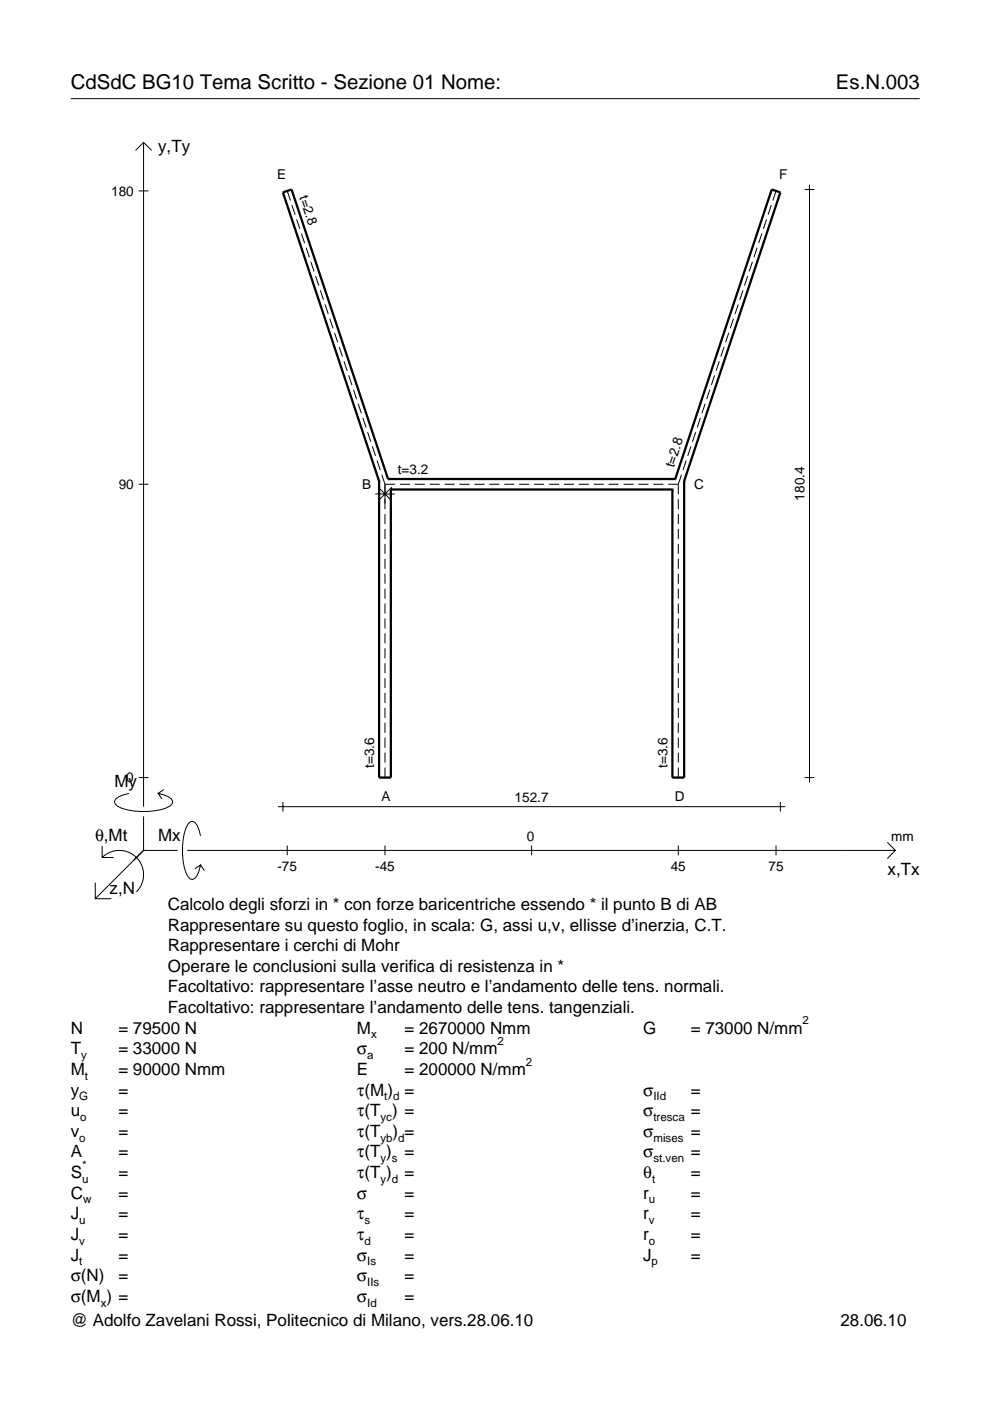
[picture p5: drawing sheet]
<svg xmlns="http://www.w3.org/2000/svg" width="210mm" height="297mm" viewBox="0 0 210 297" stroke-linecap="round" stroke-linejoin="round" font-family="sans-serif">
<g fill="none" stroke="#000" stroke-width=".21">
<path d="M15 20.9h180M28.7 31.9l1.7-1.7 1.8 1.7M30.4 30.2v140.8M171.6 39.2v126.7M29.4 40.5h2.1M60.9 40.5l.7 2M61.9 43.5l.7 2M62.9 46.5l.7 2M63.9 49.5l.7 2M64.9 52.5l.7 2.1M65.9 55.5l.7 2.1M66.9 58.5l.7 2.1"/>
<path d="M158.5 58.5l-.7 2.1M159.5 55.5l-.7 2.1M160.5 52.5l-.6 2.1M161.5 49.5l-.6 2M162.5 46.5l-.6 2M163.5 43.5l-.6 2M164.5 40.5l-.6 2M170.6 40.2h2.1M67.9 61.5l.7 2.1M68.9 64.6l.7 2M69.9 67.6l.7 2M70.9 70.6l.7 2"/>
<path d="M71.9 73.6l.7 2M72.9 76.6l.7 2M73.9 79.6l.7 2M151.5 79.6l-.7 2M152.5 76.6l-.7 2M153.5 73.6l-.7 2M154.5 70.6l-.7 2M155.5 67.6l-.7 2M156.5 64.6l-.7 2M157.5 61.5l-.7 2.1M74.9 82.6l.7 2M75.9 85.6l.7 2"/>
<path d="M76.9 88.6l.7 2M77.9 91.6l.7 2.1M78.9 94.6l.7 2.1M79.9 97.6l.7 2.1M145.5 97.6l-.7 2.1M146.5 94.6l-.7 2.1M147.5 91.6l-.7 2.1M148.5 88.6l-.7 2M149.5 85.6l-.7 2M150.5 82.6l-.7 2M29.4 102.7h2.1M79.6 104.7h4.1"/>
<path d="M80.2 103.3l2.9 2.9M80.9 100.6l.7 2.1M81.6 102.7h2.2M81.6 102.7v5.3M81.6 109v2.1M81.6 112.2v2.1M81.6 115.3v2.1M81.6 118.5v2.1M83.1 103.3l-2.9 2.9M84.8 102.7h2.1M87.9 102.7h2.2M91.1 102.7h2.1"/>
<path d="M94.3 102.7h2.1M97.4 102.7h2.2M100.6 102.7h2.1M103.7 102.7h2.2M106.9 102.7h2.1M110.1 102.7h2.1M113.2 102.7h2.2M116.4 102.7h2.1M119.6 102.7h2.1M122.7 102.7h2.1M125.9 102.7h2.1M129 102.7h2.2"/>
<path d="M132.2 102.7h2.1M135.4 102.7h2.1M138.5 102.7h2.1M141.7 102.7h2.1M143.8 102.7v2.1M143.8 105.8v2.2M143.8 109v2.1M143.8 112.2v2.1M143.8 115.3v2.1M143.8 118.5v2.1M144.5 100.6l-.7 2.1M81.6 121.6v2.2"/>
<path d="M81.6 124.8v2.1M81.6 128v2.1M81.6 131.1v2.2M81.6 134.3v2.1M81.6 137.4v2.2M143.8 121.6v2.2M143.8 124.8v2.1M143.8 128v2.1M143.8 131.1v2.2M143.8 134.3v2.1M143.8 137.4v2.2M81.6 140.6v2.1"/>
<path d="M81.6 143.8v2.1M81.6 146.9v2.2M81.6 150.1v2.1M81.6 153.2v2.2M81.6 156.4v2.1M81.6 159.6v2.1M143.8 140.6v2.1M143.8 143.8v2.1M143.8 146.9v2.2M143.8 150.1v2.1M143.8 153.2v2.2M143.8 156.4v2.1"/>
<path d="M143.8 159.6v2.1M21.7 179.4v2.4h2.4M27.3 168.2a3.6 3.6 0 0 0-3 1.7l.1 .5a5.6 5.6 0 0 0 3.8 1.5 13.4 13.4 0 0 0 7.8-1l.5-.5 .1-.5a3.6 3.6 0 0 0-3.1-1.7l.8 1.2M29.4 164.9h2.1M30.4 173.1v7.2M34.7 167.4l-1.2 .8M42.5 177.2a3.6 3.6 0 0 0-1.7-3.1l-.5 .2a5.7 5.7 0 0 0-1.5 3.7 13.3 13.3 0 0 0 1 7.9l.5 .5 .5 .1a3.6 3.6 0 0 0 1.7-3.1l-1.2 .8M58.9 171h107.6M60 170v2.1M60.9 179.3v2M81.6 162.7v2.2M81.6 179.3v2"/>
<path d="M112.7 179.3v2M143.8 162.7v2.2M143.8 179.3v2M164.5 179.3v2M165.5 170v2.1M170.6 164.9h2.1M188.1 178.6l1.7 1.7-1.7 1.7M20.2 187.2v3.3h3.4M21.7 181.8a5.1 5.1 0 0 1 7.2 0 5.1 5.1 0 0 1 0 7.3M30.4 180.3l-10.2 10.2M30.4 180.3h7.2M39.7 180.3h150.1"/>
<path d="M42.5 183.4l.8 1.2"/>
</g>
<path d="M80.4 102h.1M80.4 102v62.9h2.5v-61.1M82.3 101.6h.1M82.3 101.6h60.9M82.3 101.6l-20.5-61.4-1.8 .6 20.4 61.2M82.9 103.8h.1M82.9 103.8h59.7M142.6 103.8h.1M143.2 101.6h.1M143.2 101.6l20.4-61.4 1.9 .6-20.4 61.2M145.1 102h.1M145.1 102v62.9h-2.5v-61.1" fill="none" stroke="#000" stroke-width=".48"/>
<g font-size="4.3">
<text x="15" y="18.9">CdSdC BG10 Tema Scritto - Sezione 01 Nome:</text>
<text x="177.2" y="18.9">Es.N.003</text>
</g>
<g font-size="3.6">
<text x="33.5" y="32.3">y,Ty</text>
<text x="24.3" y="166.9">My</text>
<text x="20.1" y="178.2">θ,Mt</text>
<text x="33.5" y="178.2">Mx</text>
<text x="188.2" y="185.5">x,Tx</text>
<text x="23.2" y="189.6">z,N</text>
<text x="35.6" y="192.9">Calcolo degli sforzi in * con forze baricentriche essendo * il punto B di AB</text>
<text x="35.6" y="197.3">Rappresentare su questo foglio, in scala: G, assi u,v, ellisse d’inerzia, C.T.</text>
<text x="35.6" y="201.7">Rappresentare i cerchi di Mohr</text>
<text x="35.6" y="206">Operare le conclusioni sulla verifica di resistenza in *</text>
<text x="35.6" y="210.4">Facoltativo: rappresentare l’asse neutro e l’andamento delle tens. normali.</text>
<text x="35.6" y="214.8">Facoltativo: rappresentare l’andamento delle tens. tangenziali.</text>
<text x="15" y="219.2">N</text>
<text x="25.1" y="219.2">= 79500 N</text>
<text x="75.7" y="219.2">M</text>
<text x="85.8" y="219.2">= 2670000 Nmm</text>
<text x="136.4" y="219.2">G</text>
<text x="146.5" y="219.2">= 73000 N/mm</text>
<text x="15" y="227.9">M</text>
<text x="15" y="223.5">T</text>
<text x="25.1" y="223.5">= 33000 N</text>
<text x="25.1" y="227.9">= 90000 Nmm</text>
<text x="75.7" y="223.5">σ</text>
<text x="75.7" y="227.9">E</text>
<text x="85.8" y="223.5">= 200 N/mm</text>
<text x="85.8" y="227.9">= 200000 N/mm</text>
<text x="15" y="232.3">y</text>
<text x="25.1" y="232.3">=</text>
<text x="75.7" y="232.3">τ(M ) =</text>
<text x="136.4" y="232.3">σ</text>
<text x="146.5" y="232.3">=</text>
<text x="15" y="236.7">u</text>
<text x="25.1" y="236.7">=</text>
<text x="75.7" y="236.7">τ(T ) =</text>
<text x="136.4" y="236.7">σ</text>
<text x="146.5" y="236.7">=</text>
<text x="15" y="241">v</text>
<text x="15" y="245.4">A</text>
<text x="25.1" y="241">=</text>
<text x="25.1" y="245.4">=</text>
<text x="75.7" y="245.4">τ(T )</text>
<text x="75.7" y="241">τ(T</text>
<text x="83.3" y="241">) =</text>
<text x="85.8" y="245.4">=</text>
<text x="136.4" y="241">σ</text>
<text x="136.4" y="245.4">σ</text>
<text x="146.5" y="241">=</text>
<text x="146.5" y="245.4">=</text>
<text x="15" y="249.8">S</text>
<text x="25.1" y="249.8">=</text>
<text x="75.7" y="249.8">τ(T )</text>
<text x="85.8" y="249.8">=</text>
<text x="136.4" y="249.8">θ</text>
<text x="146.5" y="249.8">=</text>
<text x="15" y="254.2">C</text>
<text x="25.1" y="254.2">=</text>
<text x="75.7" y="254.2">σ</text>
<text x="85.8" y="254.2">=</text>
<text x="136.4" y="254.2">r</text>
<text x="146.5" y="254.2">=</text>
<text x="15" y="258.5">J</text>
<text x="15" y="262.9">J</text>
<text x="25.1" y="258.5">=</text>
<text x="25.1" y="262.9">=</text>
<text x="75.7" y="258.5">τ</text>
<text x="75.7" y="262.9">τ</text>
<text x="85.8" y="258.5">=</text>
<text x="85.8" y="262.9">=</text>
<text x="136.4" y="258.5">r</text>
<text x="136.4" y="262.9">r</text>
<text x="146.5" y="258.5">=</text>
<text x="146.5" y="262.9">=</text>
<text x="15" y="267.3">J</text>
<text x="25.1" y="267.3">=</text>
<text x="75.7" y="267.3">σ</text>
<text x="85.8" y="267.3">=</text>
<text x="136.4" y="267.3">J</text>
<text x="146.5" y="267.3">=</text>
<text x="15" y="271.7">σ(N)</text>
<text x="25.1" y="271.7">=</text>
<text x="75.7" y="271.7">σ</text>
<text x="85.8" y="271.7">=</text>
<text x="15" y="281.2">@ Adolfo Zavelani Rossi, Politecnico di Milano, vers.28.06.10</text>
<text x="15" y="276">σ(M ) =</text>
<text x="75.7" y="276">σ</text>
<text x="85.8" y="276">=</text>
<text x="178.2" y="281.2">28.06.10</text>
</g>
<g font-size="2.9">
<text x="23.6" y="41.5">180</text>
<text x="58.7" y="38">E</text>
<text x="63.4" y="41.8" transform="rotate(72 63.4 41.8)">t=2.8</text>
<text x="165.2" y="38">F</text>
<text x="84.3" y="100.5">t=3.2</text>
<text x="142.8" y="99.3" transform="rotate(-72 142.8 99.3)">t=2.8</text>
<text x="25.2" y="103.7">90</text>
<text x="76.8" y="103.6">B</text>
<text x="147.1" y="103.6">C</text>
<text x="170.6" y="106.1" transform="rotate(-90 170.6 106.1)">180.4</text>
<text x="26.8" y="165.9">0</text>
<text x="79.4" y="162.8" transform="rotate(-90 79.4 162.8)">t=3.6</text>
<text x="141.5" y="162.8" transform="rotate(-90 141.5 162.8)">t=3.6</text>
<text x="80.9" y="169.8">A</text>
<text x="109.1" y="170">152.7</text>
<text x="143.1" y="169.8">D</text>
<text x="111.7" y="178.2">0</text>
<text x="189" y="178.2">mm</text>
<text x="58.8" y="184.7">-75</text>
<text x="79.5" y="184.7">-45</text>
<text x="142.2" y="184.7">45</text>
<text x="162.9" y="184.7">75</text>
</g>
<g font-size="2.4">
<text x="78.7" y="220.2">x</text>
<text x="105.5" y="221.5">2</text>
<text x="170.2" y="217.2">2</text>
<text x="17.2" y="224.5">y</text>
<text x="77.9" y="224.5">a</text>
<text x="111.5" y="225.9">2</text>
<text x="16.8" y="233.3">G</text>
<text x="18" y="228.9">t</text>
<text x="81.5" y="233.3">t d</text>
<text x="138.5" y="233.3">IId</text>
<text x="17" y="237.7">o</text>
<text x="80.7" y="237.7">yc</text>
<text x="138.5" y="237.7">tresca</text>
<text x="16.8" y="242">o</text>
<text x="80.7" y="242">yb d</text>
<text x="138.5" y="242">mises</text>
<text x="17.4" y="250.8">u</text>
<text x="17.4" y="247.8">*</text>
<text x="80.7" y="246.4">y s</text>
<text x="80.7" y="250.8">y d</text>
<text x="138.2" y="250.8">t</text>
<text x="138.5" y="246.4">st.ven</text>
<text x="17.6" y="255.2">w</text>
<text x="137.6" y="255.2">u</text>
<text x="16.8" y="259.5">u</text>
<text x="16.8" y="263.9">v</text>
<text x="77.3" y="259.5">s</text>
<text x="77.3" y="263.9">d</text>
<text x="137.6" y="259.5">v</text>
<text x="137.6" y="263.9">o</text>
<text x="16.8" y="268.3">t</text>
<text x="77.9" y="268.3">Is</text>
<text x="138.2" y="268.3">p</text>
<text x="77.9" y="272.7">IIs</text>
<text x="21.4" y="277">x</text>
<text x="77.9" y="277">Id</text>
</g>
</svg>
